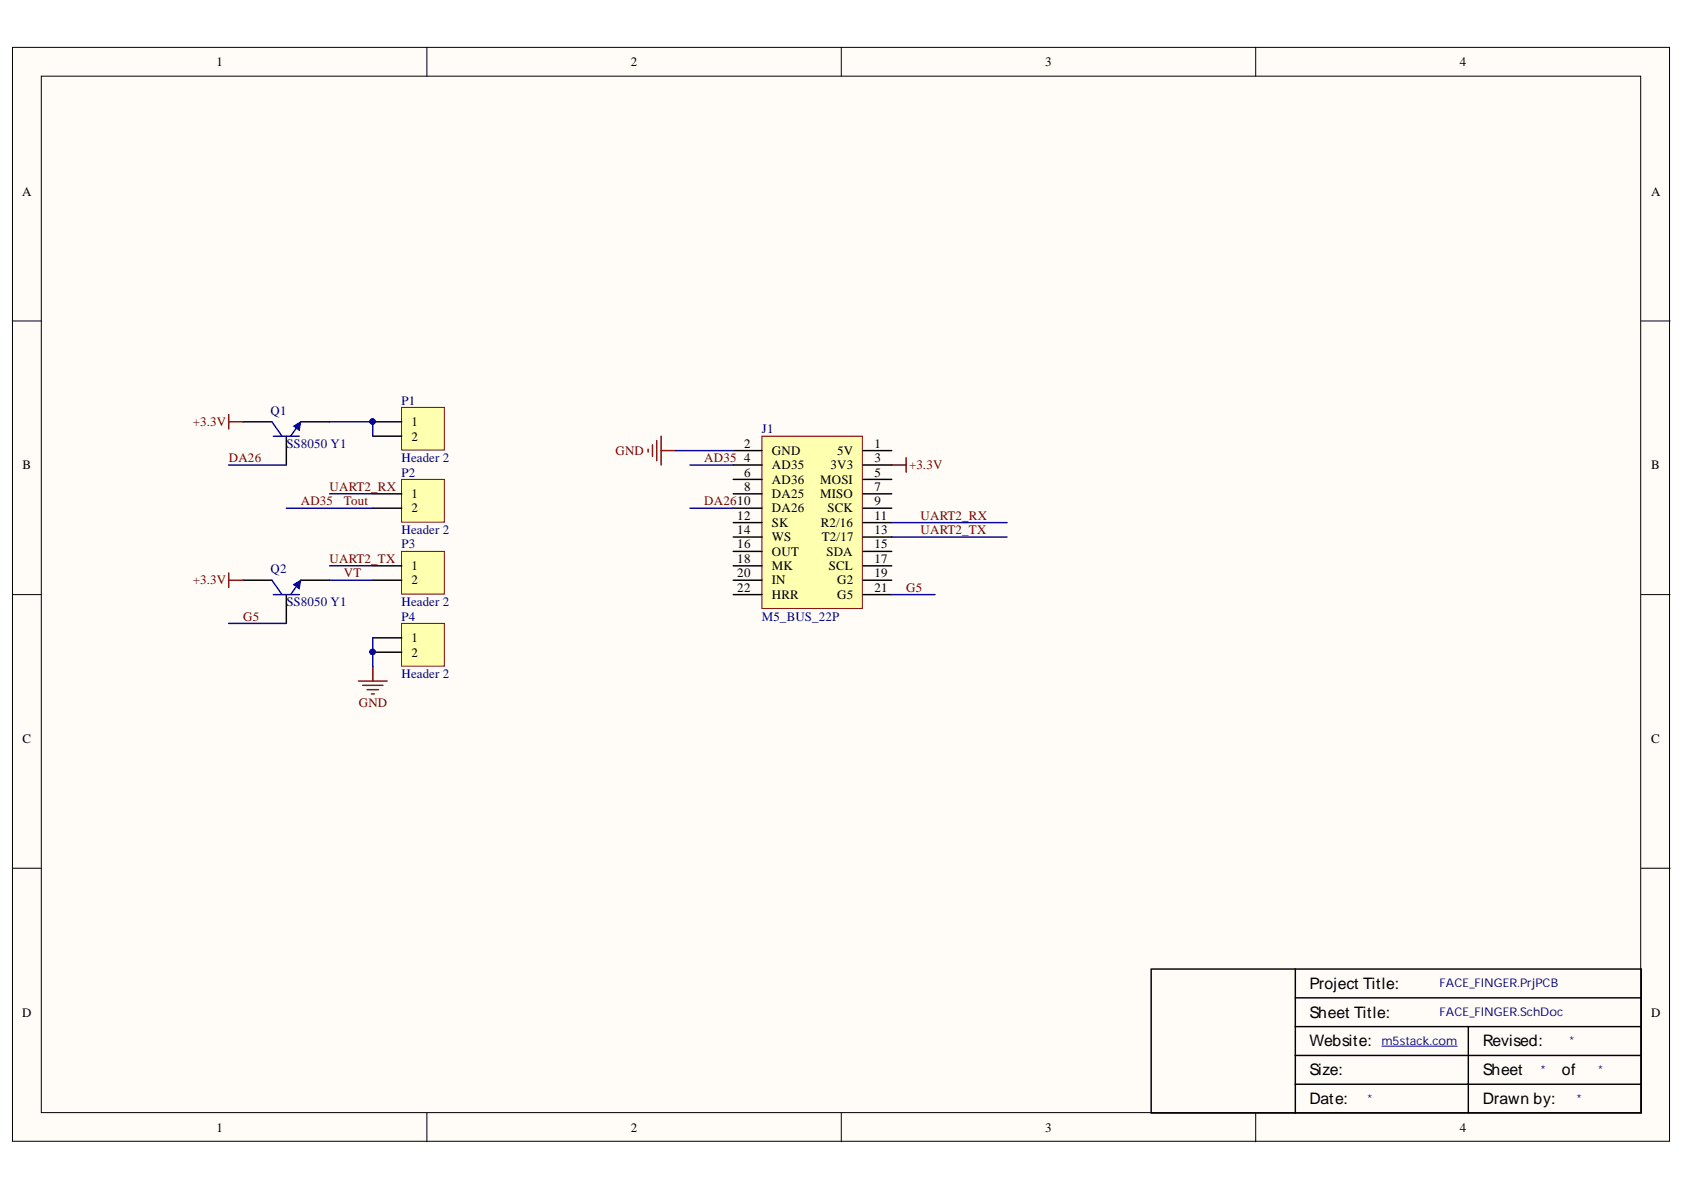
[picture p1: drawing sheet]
<svg xmlns="http://www.w3.org/2000/svg" width="297mm" height="210mm" viewBox="0 0 297 210" stroke-linecap="round" stroke-linejoin="round" font-family="sans-serif">
<g fill="#fffcf8" stroke="#000" stroke-width=".18">
<path d="M2.2 8.4h292.3v192.9h-292.3z"/>
<path d="M7.3 13.4h282.1v182.9h-282.1z"/>
</g>
<path d="M75.3 8.4v5M148.4 8.4v5M221.5 8.4v5M2.2 56.6h5.1M289.5 56.6h5.1M2.2 104.9h5.1M289.5 104.9h5.1M2.2 153.1h5.1M289.5 153.1h5.1M75.3 196.3v5.1M148.4 196.3v5.1M221.5 196.3v5.1" fill="none" stroke="#000" stroke-width=".18"/>
<path d="M228.5 170.9h-25.4v25.4h25.4M228.5 170.9h61v25.4h-61M228.5 176h61M228.5 170.9v25.4M228.5 191.2h61M228.5 186.2h61M228.5 181.1h61M259 181.1v15.2" fill="none" stroke="#000" stroke-width=".25"/>
<path d="M243.7 184.5h13.3" fill="none" stroke="#000080" stroke-width=".18"/>
<path d="M134.4 76.9h17.7v30.4h-17.7z" fill="#ffffb0" stroke="#800000" stroke-width=".18"/>
<g fill="none" stroke="#000" stroke-width=".25">
<path d="M129.3 79.5h5.1M152.2 79.5h5.1M129.3 82h5.1M129.3 84.6h5.1M129.3 87.1h5.1M129.3 89.6h5.1M129.3 92.2h5.1M129.3 94.7h5.1M129.3 97.3h5.1M129.3 99.8h5.1M152.2 82h5.1M152.2 84.6h5.1"/>
<path d="M152.2 87.1h5.1M152.2 89.6h5.1M152.2 92.2h5.1M152.2 94.7h5.1M152.2 97.3h5.1M152.2 99.8h5.1M129.3 102.3h5.1M129.3 104.9h5.1M152.2 102.3h5.1M152.2 104.9h5.1"/>
</g>
<path d="M114.3 79.2v.5M115.1 78.5v2M115.8 77.7v3.6M116.6 76.9v5.1M116.6 79.5h2.6M157.3 82h2.5M159.8 80.8v2.5" fill="none" stroke="#800000" stroke-width=".25"/>
<path d="M70.8 71.9h7.6v7.5h-7.6z" fill="#ffffb0" stroke="#800000" stroke-width=".18"/>
<path d="M65.8 74.4h5M65.8 76.9h5" fill="none" stroke="#000" stroke-width=".25"/>
<circle cx="65.7" cy="74.4" r=".46" fill="#000080" stroke="#000080" stroke-width=".18"/>
<path d="M70.8 84.6h7.6v7.5h-7.6z" fill="#ffffb0" stroke="#800000" stroke-width=".18"/>
<path d="M65.8 87.1h5M65.8 89.6h5" fill="none" stroke="#000" stroke-width=".25"/>
<path d="M70.8 97.3h7.6v7.5h-7.6z" fill="#ffffb0" stroke="#800000" stroke-width=".18"/>
<path d="M65.8 99.8h5M65.8 102.3h5" fill="none" stroke="#000" stroke-width=".25"/>
<path d="M70.8 110h7.6v7.5h-7.6z" fill="#ffffb0" stroke="#800000" stroke-width=".18"/>
<path d="M42.9 74.4h5.1M50.5 76.9v5.1M53.1 74.4h5M65.8 112.5h5M65.8 115h5" fill="none" stroke="#000" stroke-width=".25"/>
<circle cx="65.7" cy="115" r=".46" fill="#000080" stroke="#000080" stroke-width=".18"/>
<path d="M65.8 117.6v2.5M63.2 120.1h5.1M64 120.9h3.5M64.7 121.6h2.1M65.5 122.4h.5" fill="none" stroke="#800000" stroke-width=".25"/>
<path d="M48 74.4l1.7 2.5M48.2 76.9h4.6M53.1 74.4l-1.8 2.5" fill="none" stroke="#00f" stroke-width=".25"/>
<path d="M51.8 75.2l1.3-.8-.3 1.5z" fill="#00f"/>
<path d="M51.8 75.2l1.3-.8-.3 1.5z" fill="none" stroke="#00f" stroke-width=".18"/>
<path d="M42.9 102.3h5.1M50.5 104.9v5.1M53.1 102.3h5" fill="none" stroke="#000" stroke-width=".25"/>
<path d="M48 102.3l1.7 2.6M48.2 104.9h4.6M53.1 102.3l-1.8 2.6" fill="none" stroke="#00f" stroke-width=".25"/>
<path d="M51.8 103.1l1.3-.8-.3 1.6z" fill="#00f"/>
<path d="M51.8 103.1l1.3-.8-.3 1.6z" fill="none" stroke="#00f" stroke-width=".18"/>
<path d="M40.3 73.1v2.6M40.3 74.4h2.6M40.3 101.1v2.5M40.3 102.3h2.6" fill="none" stroke="#800000" stroke-width=".25"/>
<g fill="none" stroke="#000080" stroke-width=".25">
<path d="M58.1 74.4h7.7v2.5M119.2 79.5h10.1M40.3 82h10.2M50.5 89.6h15.3M58.1 87.1h7.7M58.1 99.8h7.7M121.7 89.6h7.6M121.7 82h7.6M157.3 92.2h20.3M157.3 94.7h20.3M40.3 110h10.2M58.1 102.3h7.7"/>
<path d="M65.8 112.5v5.1M157.3 104.9h7.6"/>
</g>
<g fill="#000080" stroke="#000080" stroke-width=".18">
<circle cx="65.7" cy="115" r=".46"/>
<circle cx="65.7" cy="74.4" r=".46"/>
</g>
<g font-size="2.8">
<text x="231" y="174.4">Project Title:</text>
<text x="231" y="179.5">Sheet Title:</text>
<text x="231" y="184.6">Website:</text>
<text x="261.6" y="184.6">Revised:</text>
<text x="231" y="189.7">Size:</text>
<text x="261.6" y="189.7">Sheet</text>
<text x="275.5" y="189.7">of</text>
<text x="231" y="194.7">Date:</text>
<text x="261.6" y="194.7">Drawn by:</text>
</g>
<g font-size="2.3">
<text x="38.2" y="11.7">1</text>
<text x="111.3" y="11.7">2</text>
<text x="184.4" y="11.7">3</text>
<text x="257.5" y="11.7">4</text>
<text x="3.9" y="34.5">A</text>
<text x="291.3" y="34.5">A</text>
<text x="72.6" y="75.2">1</text>
<text x="72.6" y="77.7">2</text>
<text x="4" y="82.8">B</text>
<text x="131.2" y="79">2</text>
<text x="131.2" y="81.5">4</text>
<text x="136.1" y="80.2">GND</text>
<text x="136.1" y="82.8">AD35</text>
<text x="146.5" y="82.8">3V3</text>
<text x="147.7" y="80.2">5V</text>
<text x="154.3" y="79">1</text>
<text x="154.3" y="81.5">3</text>
<text x="291.3" y="82.8">B</text>
<text x="72.6" y="87.9">1</text>
<text x="131.2" y="84.1">6</text>
<text x="131.2" y="86.6">8</text>
<text x="136.1" y="85.3">AD36</text>
<text x="136.1" y="87.9">DA25</text>
<text x="144.7" y="85.3">MOSI</text>
<text x="144.7" y="87.9">MISO</text>
<text x="154.3" y="84.1">5</text>
<text x="154.3" y="86.6">7</text>
<text x="154.3" y="89.1">9</text>
<text x="72.6" y="90.4">2</text>
<text x="130.1" y="91.7">12</text>
<text x="130.1" y="94.2">14</text>
<text x="136.1" y="90.4">DA26</text>
<text x="136.1" y="92.9">SK</text>
<text x="136.1" y="95.5">WS</text>
<text x="144.8" y="92.9">R2/16</text>
<text x="144.9" y="95.5">T2/17</text>
<text x="146" y="90.4">SCK</text>
<text x="154.3" y="91.7">11</text>
<text x="154.3" y="94.2">13</text>
<text x="72.6" y="100.5">1</text>
<text x="130.1" y="96.7">16</text>
<text x="130.1" y="99.3">18</text>
<text x="130.1" y="101.8">20</text>
<text x="136.1" y="98">OUT</text>
<text x="136.1" y="100.5">MK</text>
<text x="145.8" y="98">SDA</text>
<text x="146.2" y="100.5">SCL</text>
<text x="154.3" y="96.7">15</text>
<text x="154.3" y="99.3">17</text>
<text x="154.3" y="101.8">19</text>
<text x="72.6" y="103.1">2</text>
<text x="130.1" y="104.4">22</text>
<text x="136.1" y="103.1">IN</text>
<text x="136.1" y="105.7">HRR</text>
<text x="147.7" y="103.1">G2</text>
<text x="147.7" y="105.7">G5</text>
<text x="154.3" y="104.4">21</text>
<text x="72.6" y="113.3">1</text>
<text x="72.6" y="115.8">2</text>
<text x="4" y="131.1">C</text>
<text x="291.3" y="131.1">C</text>
<text x="3.9" y="179.3">D</text>
<text x="291.3" y="179.3">D</text>
<text x="38.2" y="199.6">1</text>
<text x="111.3" y="199.6">2</text>
<text x="184.4" y="199.6">3</text>
<text x="257.5" y="199.6">4</text>
</g>
<g font-size="2.3" fill="#000080">
<text x="70.8" y="71.4">P1</text>
<text x="47.7" y="73.1">Q1</text>
<text x="134.4" y="76.4">J1</text>
<text x="50.5" y="79">SS8050 Y1</text>
<text x="70.8" y="81.5">Header 2</text>
<text x="70.8" y="84.1">P2</text>
<text x="70.8" y="94.2">Header 2</text>
<text x="47.7" y="101">Q2</text>
<text x="70.8" y="96.7">P3</text>
<text x="50.5" y="107">SS8050 Y1</text>
<text x="70.8" y="107">Header 2</text>
<text x="70.8" y="109.5">P4</text>
<text x="134.4" y="109.5">M5_BUS_22P</text>
<text x="70.8" y="119.6">Header 2</text>
</g>
<g font-size="2.3" fill="#800000">
<text x="34" y="75.2">+3.3V</text>
<text x="40.4" y="81.5">DA26</text>
<text x="108.6" y="80.2">GND</text>
<text x="124.2" y="81.5">AD35</text>
<text x="160.3" y="82.8">+3.3V</text>
<text x="53.1" y="89.1">AD35</text>
<text x="58.1" y="86.6">UART2_RX</text>
<text x="60.7" y="89.1">Tout</text>
<text x="124.2" y="89.1">DA2610</text>
<text x="162.4" y="91.7">UART2_RX</text>
<text x="162.4" y="94.2">UART2_TX</text>
<text x="58.1" y="99.3">UART2_TX</text>
<text x="60.7" y="101.8">VT</text>
<text x="34" y="103.1">+3.3V</text>
<text x="159.8" y="104.4">G5</text>
<text x="42.9" y="109.5">G5</text>
<text x="63.3" y="124.7">GND</text>
</g>
<g font-size="2.1" fill="#000080">
<text x="253.9" y="174.2">FACE_FINGER.PrjPCB</text>
<text x="253.9" y="179.3">FACE_FINGER.SchDoc</text>
<text x="243.7" y="184.3">m5stack.com</text>
<text x="276.8" y="184.3">*</text>
<text x="271.7" y="189.4">*</text>
<text x="281.9" y="189.4">*</text>
<text x="241.2" y="194.5">*</text>
<text x="278.1" y="194.5">*</text>
</g>
</svg>
